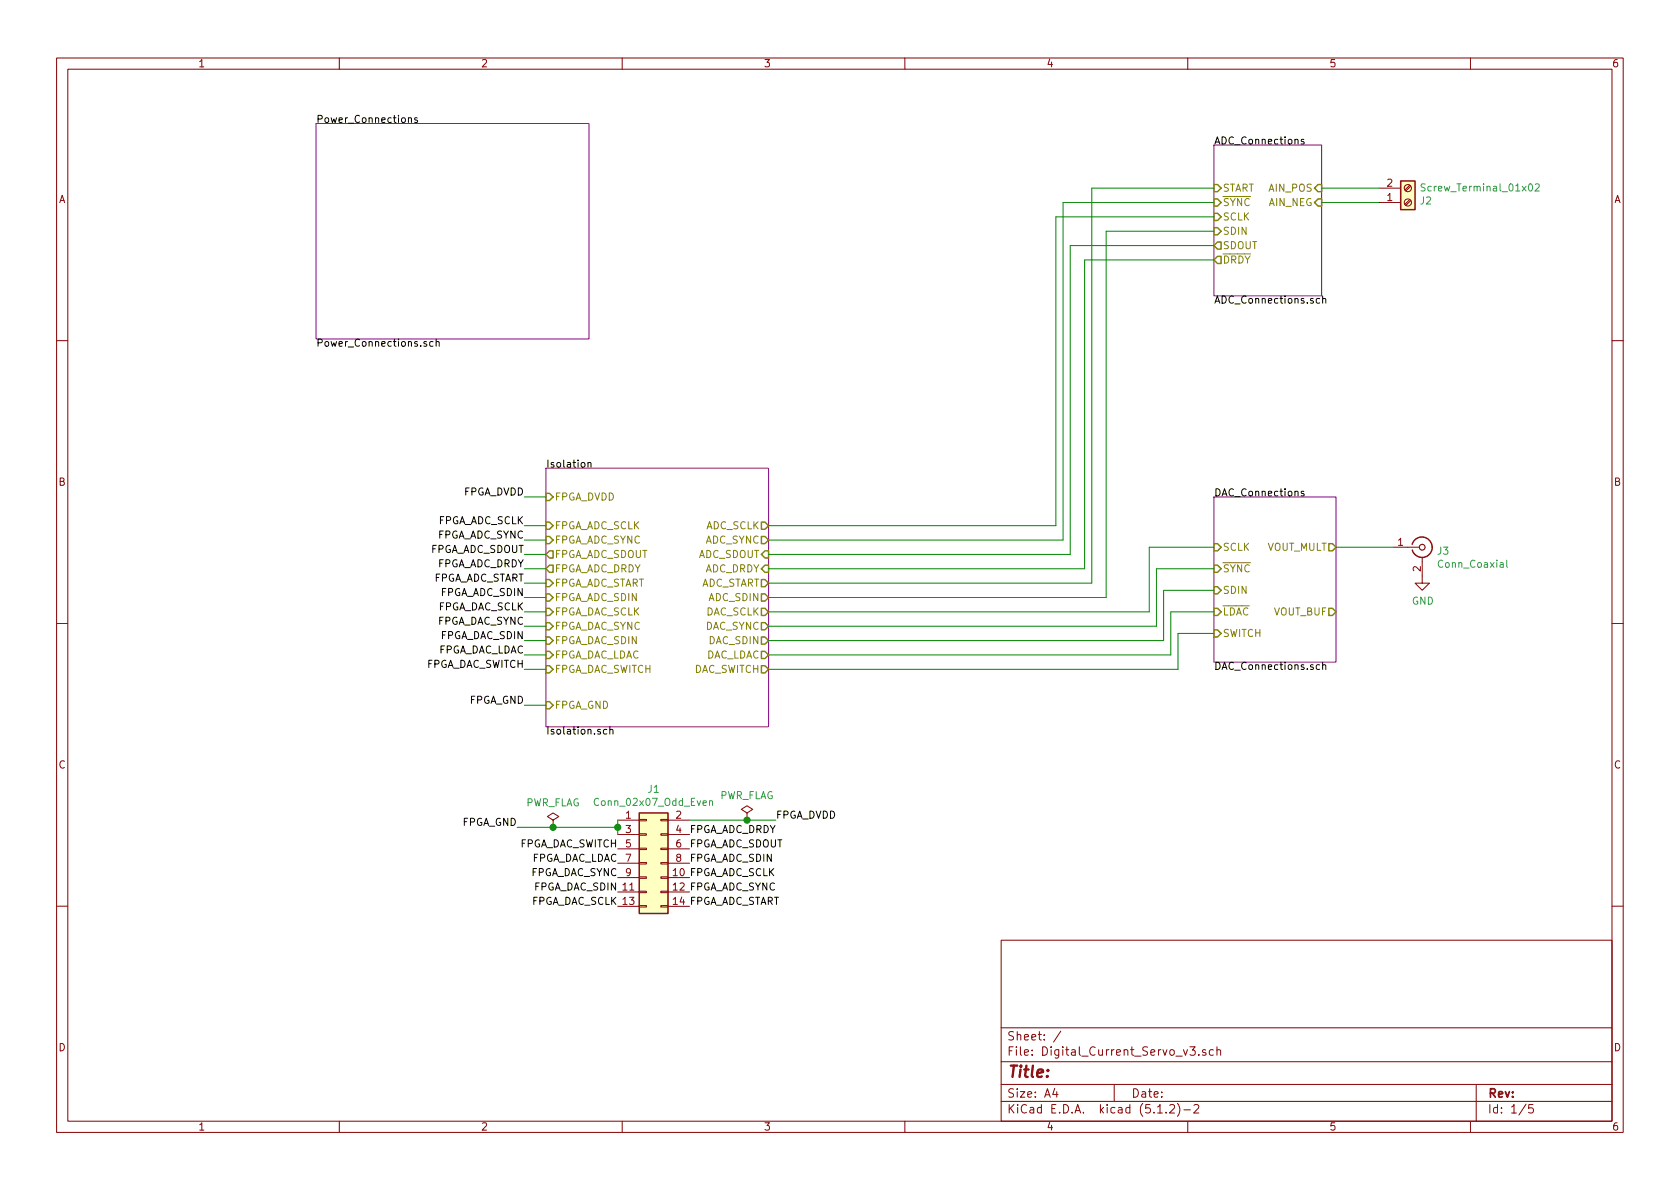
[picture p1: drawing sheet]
EESchema Schematic File Version 4
LIBS:Digital_Current_Servo_v3-cache
EELAYER 30 0
EELAYER END
$Descr A4 11693 8268
encoding utf-8
Sheet 1 5
Title ""
Date ""
Rev ""
Comp ""
Comment1 ""
Comment2 ""
Comment3 ""
Comment4 ""
$EndDescr
$Sheet
S 8450 1000 750  1050
U 5D303ADC
F0 "ADC_Connections" 50
F1 "ADC_Connections.sch" 50
F2 "START" I L 8450 1300 50 
F3 "~SYNC" I L 8450 1400 50 
F4 "SCLK" I L 8450 1500 50 
F5 "SDIN" I L 8450 1600 50 
F6 "SDOUT" O L 8450 1700 50 
F7 "~DRDY" O L 8450 1800 50 
F8 "AIN_NEG" I R 9200 1400 50 
F9 "AIN_POS" I R 9200 1300 50 
$EndSheet
$Sheet
S 8450 3450 850  1150
U 5D37674F
F0 "DAC_Connections" 50
F1 "DAC_Connections.sch" 50
F2 "SCLK" I L 8450 3800 50 
F3 "~SYNC" I L 8450 3950 50 
F4 "SDIN" I L 8450 4100 50 
F5 "~LDAC" I L 8450 4250 50 
F6 "VOUT_MULT" O R 9300 3800 50 
F7 "VOUT_BUF" O R 9300 4250 50 
F8 "SWITCH" I L 8450 4400 50 
$EndSheet
$Sheet
S 2200 850  1900 1500
U 5D3C9549
F0 "Power_Connections" 50
F1 "Power_Connections.sch" 50
$EndSheet
$Sheet
S 3800 3250 1550 1800
U 5D3FD188
F0 "Isolation" 50
F1 "Isolation.sch" 50
F2 "FPGA_DVDD" I L 3800 3450 50 
F3 "FPGA_GND" I L 3800 4900 50 
F4 "FPGA_ADC_SCLK" I L 3800 3650 50 
F5 "FPGA_ADC_SYNC" I L 3800 3750 50 
F6 "FPGA_ADC_SDOUT" O L 3800 3850 50 
F7 "FPGA_ADC_DRDY" O L 3800 3950 50 
F8 "FPGA_ADC_START" I L 3800 4050 50 
F9 "FPGA_DAC_SCLK" I L 3800 4250 50 
F10 "FPGA_DAC_SYNC" I L 3800 4350 50 
F11 "FPGA_DAC_SDIN" I L 3800 4450 50 
F12 "FPGA_DAC_LDAC" I L 3800 4550 50 
F13 "FPGA_DAC_SWITCH" I L 3800 4650 50 
F14 "ADC_SCLK" O R 5350 3650 50 
F15 "ADC_SYNC" O R 5350 3750 50 
F16 "ADC_SDOUT" I R 5350 3850 50 
F17 "ADC_DRDY" I R 5350 3950 50 
F18 "ADC_START" O R 5350 4050 50 
F19 "DAC_SCLK" O R 5350 4250 50 
F20 "DAC_SYNC" O R 5350 4350 50 
F21 "DAC_SDIN" O R 5350 4450 50 
F22 "DAC_LDAC" O R 5350 4550 50 
F23 "DAC_SWITCH" O R 5350 4650 50 
F24 "FPGA_ADC_SDIN" I L 3800 4150 50 
F25 "ADC_SDIN" O R 5350 4150 50 
$EndSheet
Wire Wire Line
	5350 3650 7350 3650
Wire Wire Line
	7350 3650 7350 1500
Wire Wire Line
	7350 1500 8450 1500
Wire Wire Line
	5350 3750 7400 3750
Wire Wire Line
	7400 3750 7400 1400
Wire Wire Line
	7400 1400 8450 1400
Wire Wire Line
	5350 3850 7450 3850
Wire Wire Line
	7450 3850 7450 1700
Wire Wire Line
	7450 1700 8450 1700
Wire Wire Line
	5350 3950 7550 3950
Wire Wire Line
	7550 3950 7550 1800
Wire Wire Line
	7550 1800 8450 1800
Wire Wire Line
	5350 4050 7600 4050
Wire Wire Line
	7600 4050 7600 1300
Wire Wire Line
	7600 1300 8450 1300
Wire Wire Line
	5350 4250 8000 4250
Wire Wire Line
	8000 4250 8000 3800
Wire Wire Line
	8000 3800 8450 3800
Wire Wire Line
	5350 4350 8050 4350
Wire Wire Line
	8050 4350 8050 3950
Wire Wire Line
	5350 4450 8100 4450
Wire Wire Line
	8100 4450 8100 4100
Wire Wire Line
	8100 4100 8450 4100
Wire Wire Line
	5350 4550 8150 4550
Wire Wire Line
	8150 4550 8150 4250
Wire Wire Line
	8150 4250 8450 4250
Wire Wire Line
	5350 4650 8200 4650
Wire Wire Line
	8200 4650 8200 4400
Wire Wire Line
	8200 4400 8450 4400
Wire Wire Line
	5350 4150 7700 4150
Wire Wire Line
	7700 4150 7700 1600
Wire Wire Line
	7700 1600 8450 1600
$Comp
L Connector:Screw_Terminal_01x02 J2
U 1 1
P 9800 1400
F 0 "J2" H 9880 1392 50  0000 L CNN
F 1 "Screw_Terminal_01x02" H 9880 1301 50  0000 L CNN
F 2 "TerminalBlock:TerminalBlock_bornier-2_P5.08mm" H 9800 1400 50  0001 C CNN
F 3 "~" H 9800 1400 50  0001 C CNN
F 4 "732-10955-ND" H 9800 1400 50  0001 C CNN "Digikey Part Number"
	1    9800 1400
	1    0    0    1   
$EndComp
Wire Wire Line
	9200 1300 9600 1300
Wire Wire Line
	9200 1400 9600 1400
$Comp
L Connector:Conn_Coaxial J3
U 1 1
P 9900 3800
F 0 "J3" H 10000 3775 50  0000 L CNN
F 1 "Conn_Coaxial" H 10000 3684 50  0000 L CNN
F 2 "Connector_Coaxial:BNC_Amphenol_B6252HB-NPP3G-50_Horizontal" H 9900 3800 50  0001 C CNN
F 3 " ~" H 9900 3800 50  0001 C CNN
F 4 "WM5514-ND" H 9900 3800 50  0001 C CNN "Digikey Part Number"
	1    9900 3800
	1    0    0    -1  
$EndComp
Wire Wire Line
	9300 3800 9700 3800
$Comp
L power:GND #PWR01
U 1 1
P 9900 4000
F 0 "#PWR01" H 9900 3750 50  0001 C CNN
F 1 "GND" H 9905 3827 50  0000 C CNN
F 2 "" H 9900 4000 50  0001 C CNN
F 3 "" H 9900 4000 50  0001 C CNN
	1    9900 4000
	1    0    0    -1  
$EndComp
$Comp
L Connector_Generic:Conn_02x07_Odd_Even J1
U 1 1
P 4500 6000
F 0 "J1" H 4550 6517 50  0000 C CNN
F 1 "Conn_02x07_Odd_Even" H 4550 6426 50  0000 C CNN
F 2 "Connector_PinHeader_2.54mm:PinHeader_2x07_P2.54mm_Vertical" H 4500 6000 50  0001 C CNN
F 3 "~" H 4500 6000 50  0001 C CNN
F 4 "S2012EC-07-ND" H 4500 6000 50  0001 C CNN "Digikey Part Number"
	1    4500 6000
	1    0    0    -1  
$EndComp
Text Label 5400 5700 0    50   ~ 0
FPGA_DVDD
Text Label 3600 5750 2    50   ~ 0
FPGA_GND
Wire Wire Line
	4300 5750 4300 5700
Wire Wire Line
	4300 5750 4300 5800
Connection ~ 4300 5750
Text Label 4800 5800 0    50   ~ 0
FPGA_ADC_DRDY
Text Label 4800 5900 0    50   ~ 0
FPGA_ADC_SDOUT
Text Label 4800 6000 0    50   ~ 0
FPGA_ADC_SDIN
Text Label 4800 6100 0    50   ~ 0
FPGA_ADC_SCLK
Text Label 4800 6200 0    50   ~ 0
FPGA_ADC_SYNC
Text Label 4800 6300 0    50   ~ 0
FPGA_ADC_START
Text Label 4300 5900 2    50   ~ 0
FPGA_DAC_SWITCH
Text Label 4300 6000 2    50   ~ 0
FPGA_DAC_LDAC
Text Label 4300 6100 2    50   ~ 0
FPGA_DAC_SYNC
Text Label 4300 6200 2    50   ~ 0
FPGA_DAC_SDIN
Text Label 4300 6300 2    50   ~ 0
FPGA_DAC_SCLK
Text Label 3650 3450 2    50   ~ 0
FPGA_DVDD
Wire Wire Line
	3650 3450 3800 3450
Text Label 3650 4900 2    50   ~ 0
FPGA_GND
Text Label 3650 4650 2    50   ~ 0
FPGA_DAC_SWITCH
Text Label 3650 4550 2    50   ~ 0
FPGA_DAC_LDAC
Text Label 3650 4350 2    50   ~ 0
FPGA_DAC_SYNC
Text Label 3650 4450 2    50   ~ 0
FPGA_DAC_SDIN
Text Label 3650 4250 2    50   ~ 0
FPGA_DAC_SCLK
Text Label 3650 3950 2    50   ~ 0
FPGA_ADC_DRDY
Text Label 3650 3850 2    50   ~ 0
FPGA_ADC_SDOUT
Text Label 3650 4150 2    50   ~ 0
FPGA_ADC_SDIN
Text Label 3650 3650 2    50   ~ 0
FPGA_ADC_SCLK
Text Label 3650 3750 2    50   ~ 0
FPGA_ADC_SYNC
Text Label 3650 4050 2    50   ~ 0
FPGA_ADC_START
Wire Wire Line
	3650 3650 3800 3650
Wire Wire Line
	3650 3750 3800 3750
Wire Wire Line
	3650 3850 3800 3850
Wire Wire Line
	3800 3950 3650 3950
Wire Wire Line
	3650 4050 3800 4050
Wire Wire Line
	3800 4150 3650 4150
Wire Wire Line
	3650 4250 3800 4250
Wire Wire Line
	3650 4350 3800 4350
Wire Wire Line
	3800 4450 3650 4450
Wire Wire Line
	3650 4550 3800 4550
Wire Wire Line
	3800 4650 3650 4650
Wire Wire Line
	3650 4900 3800 4900
Wire Wire Line
	8050 3950 8450 3950
$Comp
L power:PWR_FLAG #FLG01
U 1 1
P 3850 5750
F 0 "#FLG01" H 3850 5825 50  0001 C CNN
F 1 "PWR_FLAG" H 3850 5923 50  0000 C CNN
F 2 "" H 3850 5750 50  0001 C CNN
F 3 "~" H 3850 5750 50  0001 C CNN
	1    3850 5750
	1    0    0    -1  
$EndComp
Wire Wire Line
	3850 5750 4300 5750
Wire Wire Line
	4800 5700 5200 5700
Wire Wire Line
	3850 5750 3600 5750
Connection ~ 3850 5750
$Comp
L power:PWR_FLAG #FLG02
U 1 1
P 5200 5700
F 0 "#FLG02" H 5200 5775 50  0001 C CNN
F 1 "PWR_FLAG" H 5200 5873 50  0000 C CNN
F 2 "" H 5200 5700 50  0001 C CNN
F 3 "~" H 5200 5700 50  0001 C CNN
	1    5200 5700
	1    0    0    -1  
$EndComp
Connection ~ 5200 5700
Wire Wire Line
	5200 5700 5400 5700
$EndSCHEMATC
